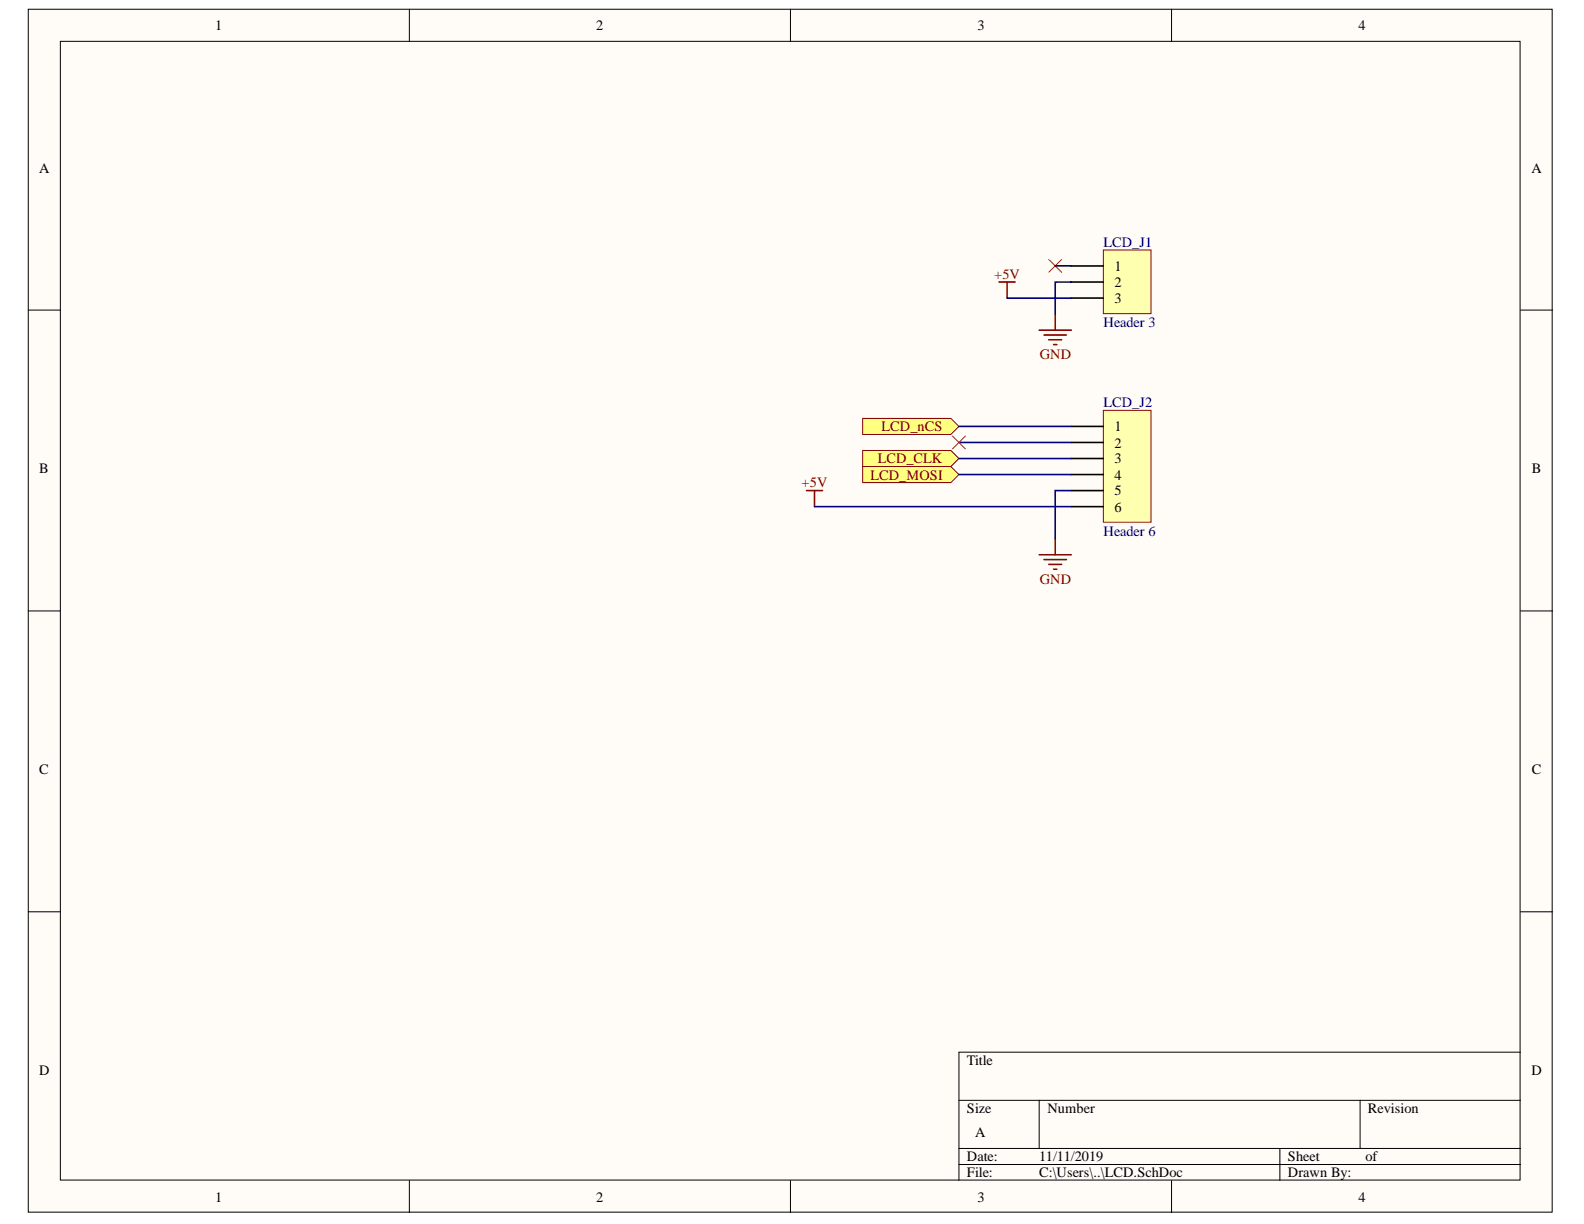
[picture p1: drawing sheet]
<svg xmlns="http://www.w3.org/2000/svg" width="279mm" height="216mm" viewBox="0 0 279 216" stroke-linecap="round" stroke-linejoin="round" font-family="sans-serif">
<g fill="#fffcf8" stroke="#000" stroke-width=".18">
<path d="M5 1.6h268.8v212.2h-268.8z"/>
<path d="M10.6 7.3h257.5v200.9h-257.5z"/>
</g>
<g fill="none" stroke="#000" stroke-width=".18">
<path d="M72.2 1.6v5.7M139.4 1.6v5.7M206.7 1.6v5.7M5 54.7h5.6M268.2 54.7h5.7M5 107.8h5.6M268.2 107.8h5.7M5 160.8h5.6M268.2 160.8h5.7M169.1 194.1h99.1M183.3 194.1v8.5M239.9 194.1v8.5"/>
<path d="M268.2 185.6h-99.1v22.6M72.2 208.2v5.7M139.4 208.2v5.7M169.1 202.6h99.1M169.1 205.4h99.1M206.7 208.2v5.7M225.8 202.6v5.6"/>
</g>
<path d="M194.6 44.1h8.4v11.2h-8.4z" fill="#ffffb0" stroke="#800000" stroke-width=".18"/>
<path d="M189 46.9h5.6M189 49.7h5.6M189 52.6h5.6" fill="none" stroke="#000" stroke-width=".28"/>
<path d="M194.6 72.4h8.4v19.7h-8.4z" fill="#ffffb0" stroke="#800000" stroke-width=".18"/>
<path d="M189 75.2h5.6M189 78h5.6M189 80.9h5.6M189 83.7h5.6M189 86.5h5.6M189 89.4h5.6" fill="none" stroke="#000" stroke-width=".28"/>
<g fill="#ffff80" stroke="#800000" stroke-width=".18">
<path d="M152.2 73.8h15.5l1.4 1.4-1.4 1.4h-15.5z" fill-rule="evenodd"/>
<path d="M152.2 79.5h15.5l1.4 1.4-1.4 1.4h-15.5z" fill-rule="evenodd"/>
<path d="M152.2 82.3h15.5l1.4 1.4-1.4 1.4h-15.5z" fill-rule="evenodd"/>
</g>
<path d="M185 45.8l2.3 2.2M187.3 45.8l-2.3 2.2M168 76.9l2.3 2.3M170.3 76.9l-2.3 2.3" fill="none" stroke="#f00" stroke-width=".18"/>
<g fill="none" stroke="#800000" stroke-width=".28">
<path d="M176.2 49.7h2.9M177.6 49.7v2.9M183.3 58.2h5.7M184.1 59.1h4M185 59.9h2.3M186.1 55.4v2.8M185.8 60.8h.6M142.3 86.5h2.8M143.7 86.5v2.9M183.3 97.9h5.7M184.1 98.7h4M185 99.6h2.3"/>
<path d="M186.1 95v2.9M185.8 100.4h.6"/>
</g>
<path d="M177.6 52.6h11.4M186.1 46.9h2.9M189 49.7h-2.9v5.7M169.1 75.2h19.9M169.1 78h19.9M143.7 89.4h45.3M169.1 80.9h19.9M169.1 83.7h19.9M189 86.5h-2.9v8.5" fill="none" stroke="#000080" stroke-width=".28"/>
<g font-size="2.5">
<text x="37.9" y="5.3">1</text>
<text x="105.1" y="5.3">2</text>
<text x="172.4" y="5.3">3</text>
<text x="239.6" y="5.3">4</text>
<text x="6.9" y="30.4">A</text>
<text x="270.1" y="30.4">A</text>
<text x="196.6" y="47.8">1</text>
<text x="196.6" y="50.6">2</text>
<text x="196.6" y="53.4">3</text>
<text x="196.6" y="76.1">1</text>
<text x="6.9" y="83.5">B</text>
<text x="196.6" y="78.9">2</text>
<text x="196.6" y="81.7">3</text>
<text x="270.2" y="83.5">B</text>
<text x="196.6" y="84.6">4</text>
<text x="196.6" y="87.4">5</text>
<text x="196.6" y="90.3">6</text>
<text x="6.9" y="136.6">C</text>
<text x="270.2" y="136.6">C</text>
<text x="6.9" y="189.6">D</text>
<text x="170.6" y="187.9">Title</text>
<text x="270.1" y="189.6">D</text>
<text x="170.6" y="196.4">Size</text>
<text x="184.8" y="196.4">Number</text>
<text x="241.3" y="196.4">Revision</text>
<text x="172" y="200.6">A</text>
<text x="170.6" y="204.9">Date:</text>
<text x="170.6" y="207.6">File:</text>
<text x="183.3" y="204.9">11/11/2019</text>
<text x="183.3" y="207.6">C:\Users\..\LCD.SchDoc</text>
<text x="227.2" y="204.9">Sheet</text>
<text x="227.2" y="207.6">Drawn By:</text>
<text x="240.9" y="204.9">of</text>
<text x="37.9" y="212">1</text>
<text x="105.1" y="212">2</text>
<text x="172.4" y="212">3</text>
<text x="239.6" y="212">4</text>
</g>
<g font-size="2.5" fill="#000080">
<text x="194.6" y="43.5">LCD_J1</text>
<text x="194.6" y="57.6">Header 3</text>
<text x="194.6" y="71.8">LCD_J2</text>
<text x="194.6" y="94.5">Header 6</text>
</g>
<g font-size="2.5" fill="#800000">
<text x="175.4" y="49.2">+5V</text>
<text x="183.4" y="63.3">GND</text>
<text x="155.5" y="76.1">LCD_nCS</text>
<text x="154.8" y="81.7">LCD_CLK</text>
<text x="141.4" y="86">+5V</text>
<text x="153.6" y="84.6">LCD_MOSI</text>
<text x="183.4" y="102.9">GND</text>
</g>
</svg>
